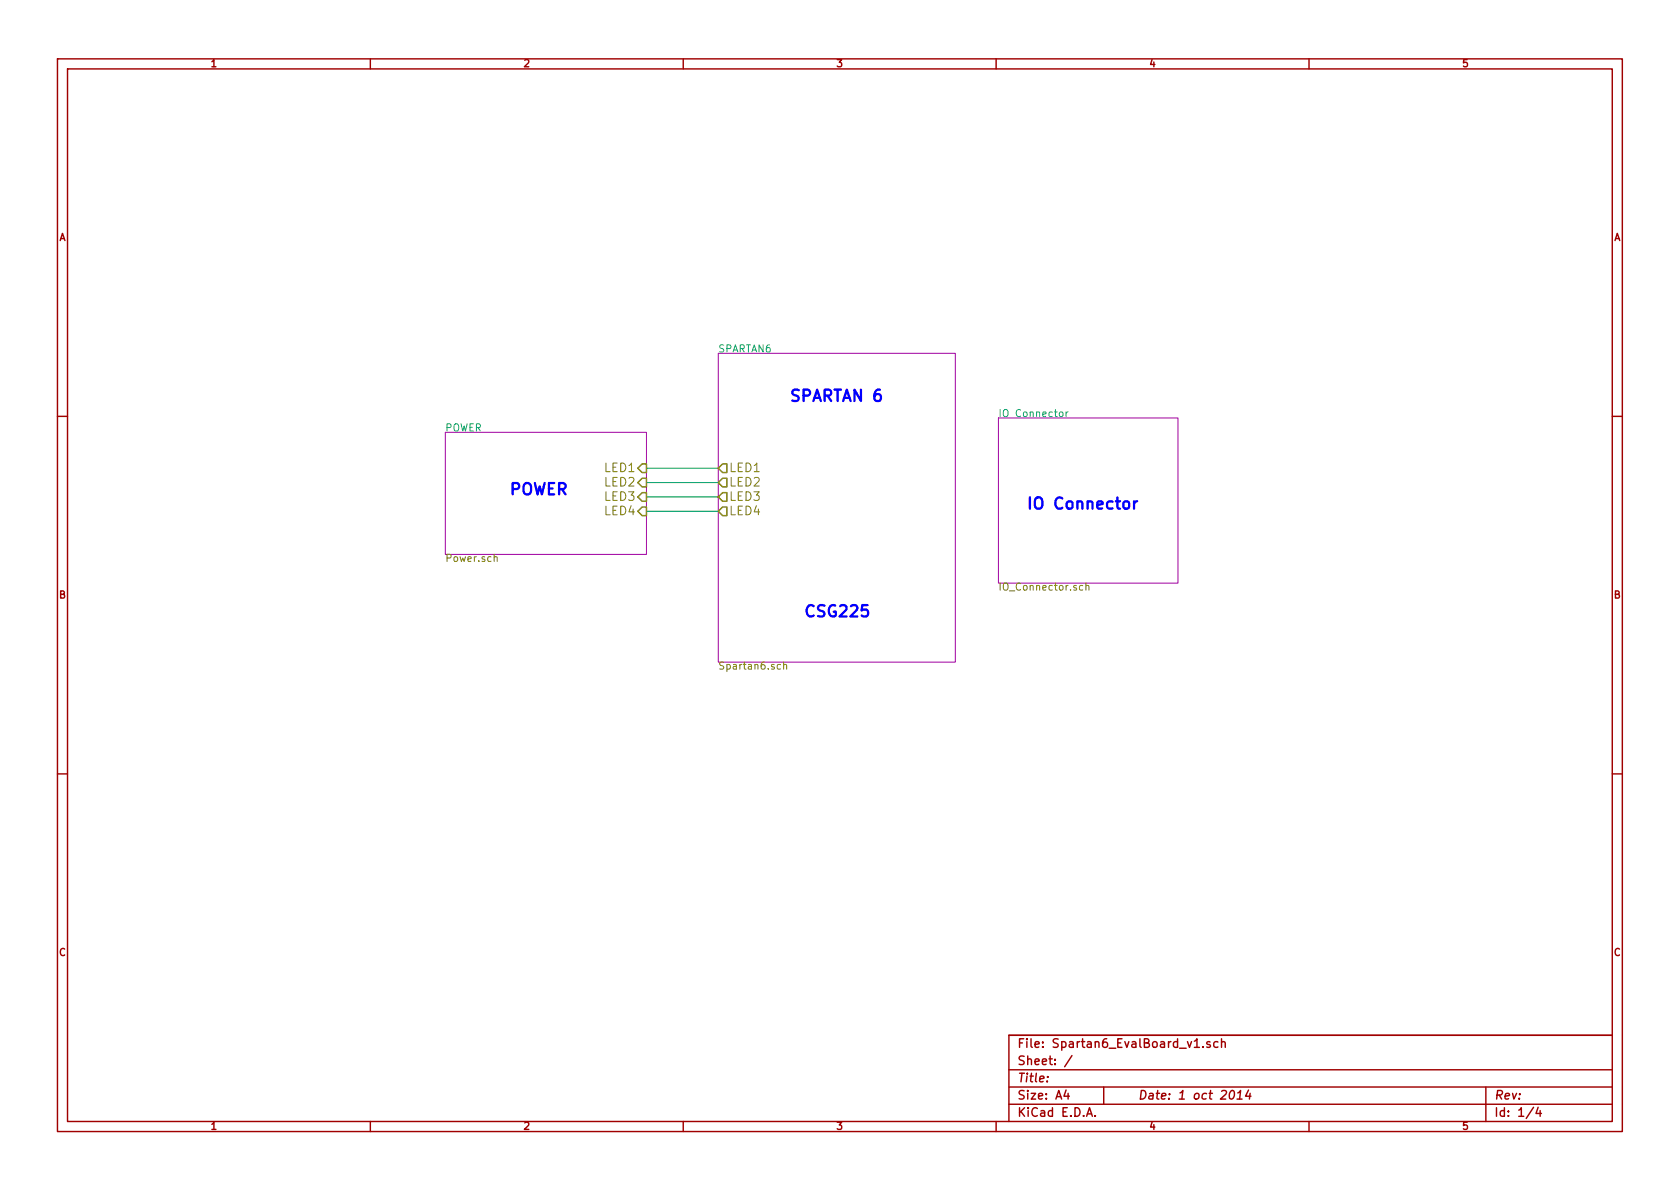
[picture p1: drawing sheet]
<svg xmlns="http://www.w3.org/2000/svg" width="297mm" height="210mm" viewBox="0 0 297 210" stroke-linecap="round" stroke-linejoin="round" font-family="sans-serif">
<g fill="none" stroke="#a00000" stroke-width=".25">
<path d="M10.2 10.4h276.6v189.7h-276.6zM11.9 12.2h273.2v186.1h-273.2zM65.5 10.4v1.8M120.8 10.4v1.8M176.1 10.4v1.8M231.4 10.4v1.8M10.2 73.6h1.7M285.1 73.6h1.7M10.2 136.8h1.7M285.1 136.8h1.7M65.5 198.3v1.8M120.8 198.3v1.8"/>
<path d="M176.1 198.3v1.8M178.4 189.2h106.7M178.4 195.3h106.7M178.4 192.2h106.7M185.2 190.4v.1M188.5 192.8l-.4 1h1M188.8 193.3v1.1M189.5 186.7l-1.3 1.9M192.1 197.4l.5-1.5 .5 1.5M192.3 197h.7M193.6 197.3v.1M195.1 192.2v3.1"/>
<path d="M211.2 185.2h.9M212.7 185.1v.1M213.9 184.3l-.3-.1-.2 .2v.2l.5 .2v.3h-.5M215.3 184.3a.48 .48 0 0 0-.6 0v.8l.2 .1 .4-.1M216 184.3h.1a.36 .36 0 0 1 .5 .1v.8M216 183.7v1.5M217.6 193l.4-.2a.88 .88 0 0 1-.3 1.6l-.3-.3a1.19 1.19 0 0 1 .2-1.1zM218.7 194.4h.9M218.8 193.3l.6-.5-.2 1.6M220.8 192.8l-.6 1h1M221 193.3l-.1 1.1M231.4 198.3v1.8"/>
<path d="M262.7 192.2v6.1M271.1 195.8l-1.3 2M272 195.8l-.4 1.1h.9M272.3 196.4v1M285.1 183.1h-106.7v15.2"/>
</g>
<path d="M78.7 76.4h35.6v21.6h-35.6zM127 62.5h41.9v54.6h-41.9zM176.5 73.9h31.8v29.2h-31.8z" fill="none" stroke="#a000a0" stroke-width=".18"/>
<path d="M187.4 72.9l.3-.1 .3 .3-.2 .5-.3 .1-.1-.1zM188.5 72.8v.9M188.8 72.8l-.3 .3" fill="none" stroke="#00a0a0" stroke-width=".18"/>
<path d="M87.4 98.6l.2-.2 .3 .1v.8M138 117.5h-.4l-.2 .2 .1 .6h.5M138.6 117.6l.1-.1h.3l.1 .8M138.6 117.1v1.2M191.4 103.6l-.3-.1-.2 .3 .1 .5h.4M192 103.7l.2-.2 .3 .1v.8M192 103.1v1.3" fill="none" stroke="#808000" stroke-width=".18"/>
<path d="M200.5 88.6v1.4M201.1 88.6l-.4 .1-.2 .3" fill="none" stroke="#00f" stroke-width=".41"/>
<path d="M112.8 82.8l.7-.8h.8v1.6h-.8zM112.8 85.3l.7-.7h.8v1.5h-.8zM113.5 87.1h.8v1.5h-.8l-.7-.7zM113.5 89.7h.8v1.5h-.8l-.7-.8zM127.8 82h.7v1.6h-.7l-.8-.8zM127.8 84.6h.7v1.5h-.7l-.8-.8zM127.8 87.1h.7v1.5h-.7l-.8-.7zM127.8 89.7h.7v1.5h-.7l-.8-.8z" fill="none" stroke="#808000" stroke-width=".25"/>
<path d="M114.3 82.8h12.7M114.3 85.3h12.7M114.3 87.9h12.7M114.3 90.4h12.7" fill="none" stroke="#00a000" stroke-width=".18"/>
<g font-size="2.8" fill="#00f">
<text x="139.7" y="71.1">SPARTAN 6</text>
<text x="90.2" y="87.6">POWER</text>
<text x="181.6" y="90.2">IO Connector</text>
<text x="142.2" y="109.2">CSG225</text>
</g>
<g font-size="2.1" fill="#808000">
<text x="106.9" y="83.6">LED1</text>
<text x="128.9" y="83.6">LED1</text>
<text x="106.9" y="86.1">LED2</text>
<text x="106.9" y="88.6">LED3</text>
<text x="128.9" y="86.1">LED2</text>
<text x="128.9" y="88.6">LED3</text>
<text x="106.9" y="91.2">LED4</text>
<text x="128.9" y="91.2">LED4</text>
</g>
<g font-size="2.1" fill="#a00000">
<text x="179.9" y="185.4">File: Spartan6_EvalBoard_v1.sch</text>
<text x="179.9" y="191.5">Title:</text>
<text x="179.9" y="188.4">Sheet: /</text>
<text x="179.9" y="197.6">KiCad E.D.A.</text>
<text x="179.9" y="194.5">Size: A4</text>
<text x="201.2" y="194.5">Date: 1 oct 2014</text>
<text x="264.2" y="194.5">Rev:</text>
<text x="264.2" y="197.6">Id: 1/4</text>
</g>
<g font-size="1.8" fill="#a00000">
<text x="37.3" y="11.9">1</text>
<text x="92.7" y="11.9">2</text>
<text x="148" y="11.9">3</text>
<text x="203.3" y="11.9">4</text>
<text x="258.6" y="11.9">5</text>
<text x="10.4" y="42.7">A</text>
<text x="285.3" y="42.7">A</text>
<text x="10.4" y="105.9">B</text>
<text x="285.3" y="105.9">B</text>
<text x="10.4" y="169.1">C</text>
<text x="285.3" y="169.1">C</text>
<text x="37.3" y="199.8">1</text>
<text x="92.7" y="199.8">2</text>
<text x="148" y="199.8">3</text>
<text x="203.3" y="199.8">4</text>
<text x="258.6" y="199.8">5</text>
</g>
<g font-size="1.8" fill="#00a0a0">
<text x="127" y="62.4">SPARTAN6</text>
<text x="78.7" y="76.3">POWER</text>
<text x="176.5" y="73.8">IO Connector</text>
</g>
<g font-size="1.8" fill="#808000">
<text x="78.7" y="99.4">Power.sch</text>
<text x="176.5" y="104.5">IO_Connector.sch</text>
<text x="127" y="118.5">Spartan6.sch</text>
</g>
</svg>
